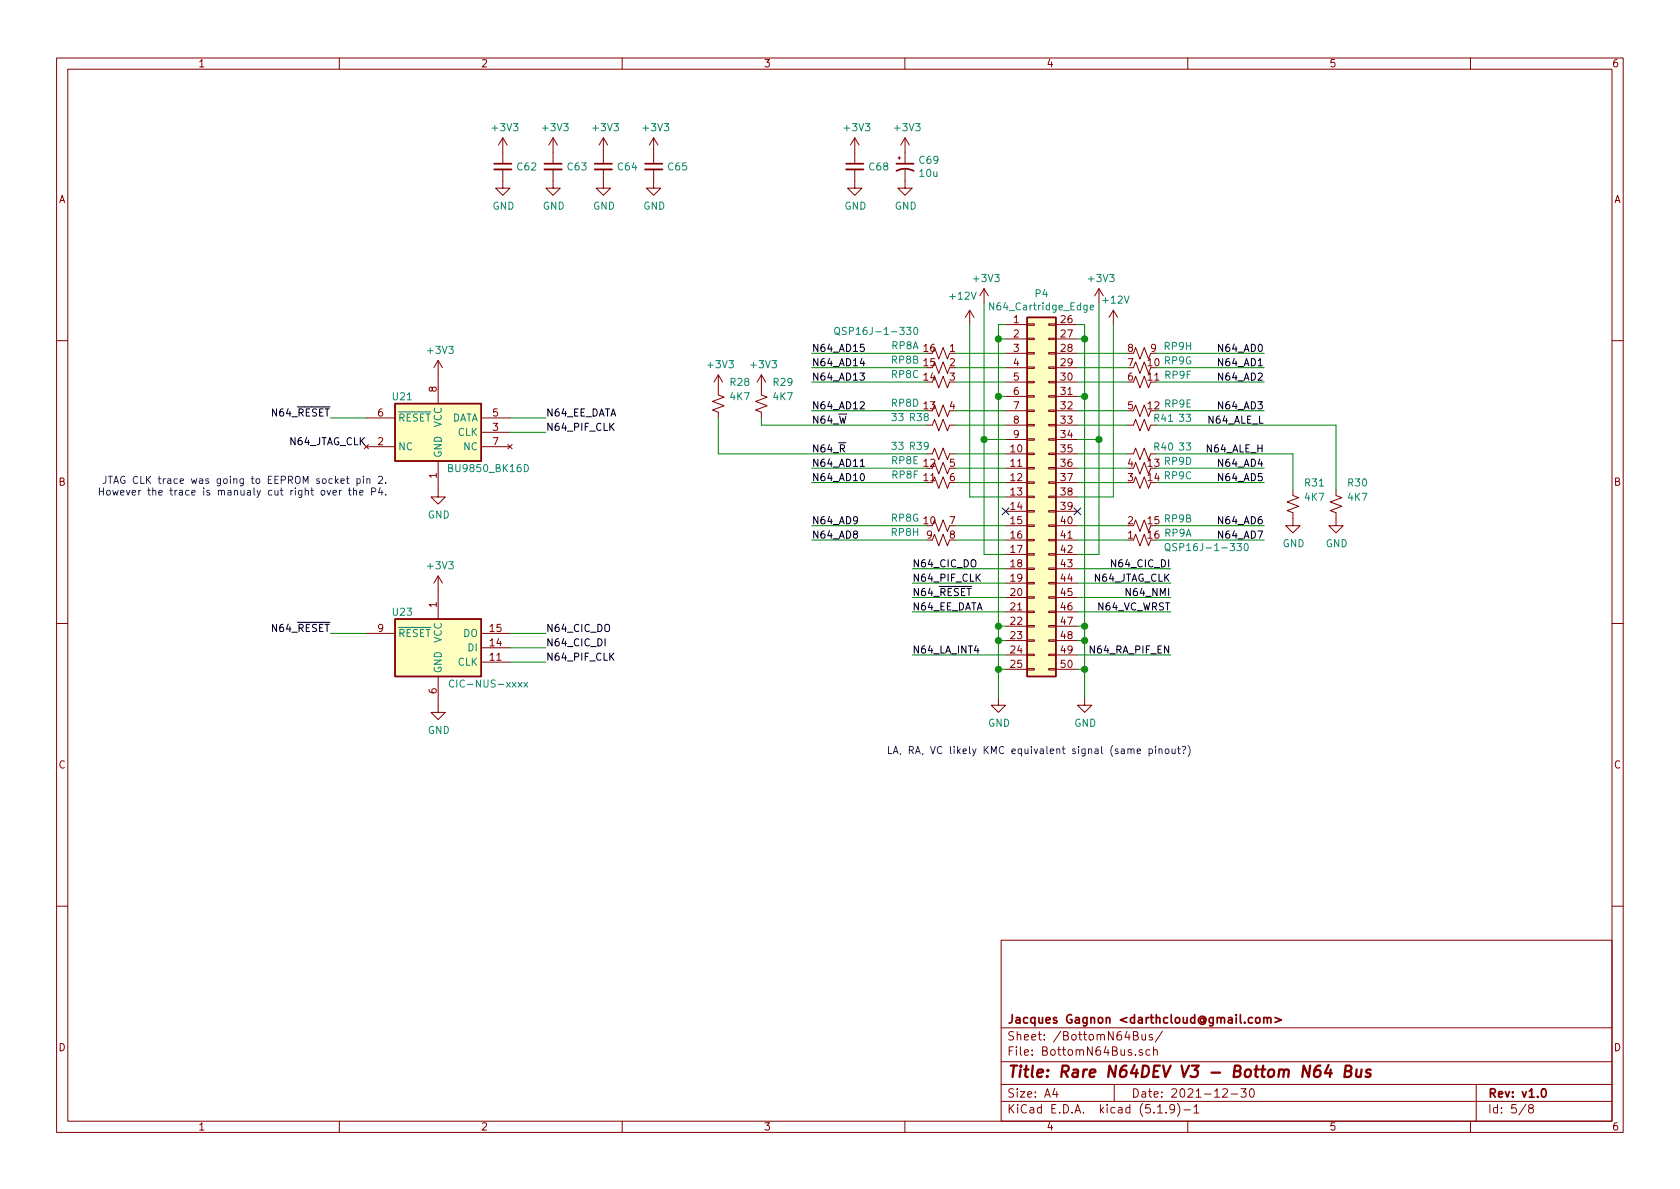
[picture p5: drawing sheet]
EESchema Schematic File Version 4
EELAYER 30 0
EELAYER END
$Descr A4 11693 8268
encoding utf-8
Sheet 5 8
Title "Rare N64DEV V3 - Bottom N64 Bus"
Date "2021-12-30"
Rev "v1.0"
Comp "Jacques Gagnon <darthcloud@gmail.com>"
Comment1 ""
Comment2 ""
Comment3 ""
Comment4 ""
$EndDescr
$Comp
L N64DEV:Conn_02x25_N64_Cartridge P4
U 1 1
P 7200 3450
F 0 "P4" H 7250 4867 50  0000 C CNN
F 1 "N64_Cartridge_Edge" H 7250 4776 50  0000 C CNN
F 2 "" H 7200 3450 50  0001 C CNN
F 3 "~" H 7200 3450 50  0001 C CNN
	1    7200 3450
	1    0    0    -1  
$EndComp
$Comp
L N64DEV:BU9850_BK16D U21
U 1 1
P 3050 3000
F 0 "U21" H 2800 3250 50  0000 C CNN
F 1 "BU9850_BK16D" H 3400 2750 50  0000 C CNN
F 2 "Package_DIP:DIP-8_W7.62mm_Socket" H 3050 3000 50  0001 C CNN
F 3 "" H 3050 3000 50  0001 C CNN
	1    3050 3000
	1    0    0    -1  
$EndComp
$Comp
L N64DEV:CIC-NUS-xxxx U23
U 1 1
P 3050 4500
F 0 "U23" H 2800 4750 50  0000 C CNN
F 1 "CIC-NUS-xxxx" H 3400 4250 50  0000 C CNN
F 2 "Package_DIP:DIP-16_W7.62mm_Socket" H 3050 4500 50  0001 C CNN
F 3 "" H 3050 4500 50  0001 C CNN
	1    3050 4500
	1    0    0    -1  
$EndComp
Wire Wire Line
	3550 2900 3800 2900
Wire Wire Line
	3550 3000 3800 3000
Wire Wire Line
	3550 4400 3800 4400
Wire Wire Line
	3550 4500 3800 4500
Wire Wire Line
	3550 4600 3800 4600
Wire Wire Line
	2300 4400 2550 4400
Wire Wire Line
	2300 2900 2550 2900
$Comp
L N64DEV:GND #PWR0143
U 1 1
P 6950 4850
F 0 "#PWR0143" H 6950 4600 50  0001 C CNN
F 1 "GND" H 6955 4677 50  0000 C CNN
F 2 "" H 6950 4850 50  0001 C CNN
F 3 "" H 6950 4850 50  0001 C CNN
	1    6950 4850
	1    0    0    -1  
$EndComp
Wire Wire Line
	7500 2250 7550 2250
$Comp
L N64DEV:GND #PWR0144
U 1 1
P 7550 4850
F 0 "#PWR0144" H 7550 4600 50  0001 C CNN
F 1 "GND" H 7555 4677 50  0000 C CNN
F 2 "" H 7550 4850 50  0001 C CNN
F 3 "" H 7550 4850 50  0001 C CNN
	1    7550 4850
	1    0    0    -1  
$EndComp
Wire Wire Line
	7500 2350 7550 2350
Wire Wire Line
	7500 4350 7550 4350
Wire Wire Line
	7500 4450 7550 4450
Wire Wire Line
	7500 4650 7550 4650
Wire Wire Line
	7500 2750 7550 2750
$Comp
L N64DEV:+3V3 #PWR0145
U 1 1
P 6850 2100
F 0 "#PWR0145" H 6850 1950 50  0001 C CNN
F 1 "+3V3" H 6865 2273 50  0000 C CNN
F 2 "" H 6850 2100 50  0001 C CNN
F 3 "" H 6850 2100 50  0001 C CNN
	1    6850 2100
	1    0    0    -1  
$EndComp
Wire Wire Line
	6850 3050 6850 2100
Wire Wire Line
	6850 3050 7000 3050
$Comp
L N64DEV:+3V3 #PWR0146
U 1 1
P 7650 2100
F 0 "#PWR0146" H 7650 1950 50  0001 C CNN
F 1 "+3V3" H 7665 2273 50  0000 C CNN
F 2 "" H 7650 2100 50  0001 C CNN
F 3 "" H 7650 2100 50  0001 C CNN
	1    7650 2100
	1    0    0    -1  
$EndComp
Wire Wire Line
	7650 3050 7650 2100
Wire Wire Line
	7500 3050 7650 3050
Wire Wire Line
	6850 3850 6850 3050
Wire Wire Line
	6850 3850 7000 3850
Connection ~ 6850 3050
Wire Wire Line
	7650 3850 7650 3050
Wire Wire Line
	7500 3850 7650 3850
Connection ~ 7650 3050
Text Label 5650 2450 0    50   ~ 0
N64_AD15
Text Label 5650 2550 0    50   ~ 0
N64_AD14
Text Label 5650 2650 0    50   ~ 0
N64_AD13
Text Label 5650 2850 0    50   ~ 0
N64_AD12
Text Label 5650 2950 0    50   ~ 0
N64_~W~
Text Label 5650 3150 0    50   ~ 0
N64_~R~
Text Label 5650 3250 0    50   ~ 0
N64_AD11
Text Label 5650 3350 0    50   ~ 0
N64_AD10
Text Label 5650 3650 0    50   ~ 0
N64_AD9
Text Label 5650 3750 0    50   ~ 0
N64_AD8
Text Label 6350 3950 0    50   ~ 0
N64_CIC_DO
Text Label 6350 4050 0    50   ~ 0
N64_PIF_CLK
Text Label 6350 4150 0    50   ~ 0
N64_~RESET~
Text Label 6350 4250 0    50   ~ 0
N64_EE_DATA
Text Label 6350 4550 0    50   ~ 0
N64_LA_INT4
Text Label 8150 4550 2    50   ~ 0
N64_RA_PIF_EN
Text Label 8150 4250 2    50   ~ 0
N64_VC_WRST
Text Label 8150 4150 2    50   ~ 0
N64_NMI
Text Label 8150 4050 2    50   ~ 0
N64_JTAG_CLK
Text Label 8150 3950 2    50   ~ 0
N64_CIC_DI
Text Label 8800 3750 2    50   ~ 0
N64_AD7
Text Label 8800 3650 2    50   ~ 0
N64_AD6
Text Label 8800 3350 2    50   ~ 0
N64_AD5
Text Label 8800 3250 2    50   ~ 0
N64_AD4
Text Label 8800 3150 2    50   ~ 0
N64_ALE_H
Text Label 8800 2850 2    50   ~ 0
N64_AD3
Text Label 8800 2950 2    50   ~ 0
N64_ALE_L
Text Label 8800 2650 2    50   ~ 0
N64_AD2
Text Label 8800 2550 2    50   ~ 0
N64_AD1
Text Label 8800 2450 2    50   ~ 0
N64_AD0
Wire Wire Line
	6950 2250 6950 2350
Wire Wire Line
	6950 2250 7000 2250
Connection ~ 6950 2350
Wire Wire Line
	6950 2350 7000 2350
Wire Wire Line
	6950 2350 6950 2750
Connection ~ 6950 2750
Wire Wire Line
	6950 2750 7000 2750
Wire Wire Line
	6950 2750 6950 4350
Connection ~ 6950 4350
Wire Wire Line
	6950 4350 7000 4350
Wire Wire Line
	6950 4350 6950 4450
Wire Wire Line
	6950 4450 7000 4450
Wire Wire Line
	6950 4650 6950 4850
Wire Wire Line
	6950 4650 7000 4650
Wire Wire Line
	7550 2350 7550 2250
Connection ~ 7550 2350
Wire Wire Line
	7550 2350 7550 2750
Connection ~ 7550 2750
Wire Wire Line
	7550 4350 7550 4450
Connection ~ 7550 4350
Connection ~ 7550 4450
Wire Wire Line
	7550 4650 7550 4850
Connection ~ 7550 4650
Wire Wire Line
	7550 4650 7550 4450
Wire Wire Line
	7550 4350 7550 2750
Wire Wire Line
	6950 4450 6950 4650
Connection ~ 6950 4450
Connection ~ 6950 4650
Wire Wire Line
	6350 3950 7000 3950
Wire Wire Line
	6350 4050 7000 4050
Wire Wire Line
	6350 4150 7000 4150
Wire Wire Line
	6350 4250 7000 4250
Wire Wire Line
	6350 4550 7000 4550
Wire Wire Line
	7500 4550 8150 4550
Wire Wire Line
	7500 4250 8150 4250
Wire Wire Line
	7500 4150 8150 4150
Wire Wire Line
	7500 4050 8150 4050
Wire Wire Line
	7500 3950 8150 3950
Text Label 3800 4500 0    50   ~ 0
N64_CIC_DI
Text Label 2550 3100 2    50   ~ 0
N64_JTAG_CLK
$Comp
L N64DEV:+12V #PWR0147
U 1 1
P 7750 2250
F 0 "#PWR0147" H 7750 2100 50  0001 C CNN
F 1 "+12V" H 7765 2423 50  0000 C CNN
F 2 "" H 7750 2250 50  0001 C CNN
F 3 "" H 7750 2250 50  0001 C CNN
	1    7750 2250
	1    0    0    -1  
$EndComp
Wire Wire Line
	7500 3450 7750 3450
$Comp
L N64DEV:+12V #PWR0148
U 1 1
P 6750 2250
F 0 "#PWR0148" H 6750 2100 50  0001 C CNN
F 1 "+12V" H 6700 2450 50  0000 C CNN
F 2 "" H 6750 2250 50  0001 C CNN
F 3 "" H 6750 2250 50  0001 C CNN
	1    6750 2250
	1    0    0    -1  
$EndComp
Wire Wire Line
	6750 3450 7000 3450
NoConn ~ 7500 3550
NoConn ~ 7000 3550
$Comp
L N64DEV:QSP16J RP9
U 1 1
P 7950 3750
F 0 "RP9" V 7900 4000 50  0000 C CNN
F 1 "QSP16J-1-330" V 8000 4200 50  0000 C CNN
F 2 "Package_SO:SSOP-16_3.9x4.9mm_P0.635mm" H 7950 3750 50  0001 C CNN
F 3 "~" H 7950 3750 50  0001 C CNN
	1    7950 3750
	0    1    1    0   
$EndComp
$Comp
L N64DEV:QSP16J RP9
U 8 1
P 7950 2450
F 0 "RP9" V 7900 2700 50  0000 C CNN
F 1 "QSP16J-1-330" V 7836 2450 50  0001 C CNN
F 2 "Package_SO:SSOP-16_3.9x4.9mm_P0.635mm" H 7950 2450 50  0001 C CNN
F 3 "~" H 7950 2450 50  0001 C CNN
	8    7950 2450
	0    1    1    0   
$EndComp
Wire Wire Line
	8050 2450 8800 2450
$Comp
L N64DEV:QSP16J RP9
U 7 1
P 7950 2550
F 0 "RP9" V 7900 2800 50  0000 C CNN
F 1 "QSP16J-1-330" V 7836 2550 50  0001 C CNN
F 2 "Package_SO:SSOP-16_3.9x4.9mm_P0.635mm" H 7950 2550 50  0001 C CNN
F 3 "~" H 7950 2550 50  0001 C CNN
	7    7950 2550
	0    1    1    0   
$EndComp
Wire Wire Line
	8050 2550 8800 2550
$Comp
L N64DEV:QSP16J RP9
U 6 1
P 7950 2650
F 0 "RP9" V 7900 2900 50  0000 C CNN
F 1 "QSP16J-1-330" V 7836 2650 50  0001 C CNN
F 2 "Package_SO:SSOP-16_3.9x4.9mm_P0.635mm" H 7950 2650 50  0001 C CNN
F 3 "~" H 7950 2650 50  0001 C CNN
	6    7950 2650
	0    1    1    0   
$EndComp
$Comp
L N64DEV:QSP16J RP9
U 5 1
P 7950 2850
F 0 "RP9" V 7900 3100 50  0000 C CNN
F 1 "QSP16J-1-330" V 7836 2850 50  0001 C CNN
F 2 "Package_SO:SSOP-16_3.9x4.9mm_P0.635mm" H 7950 2850 50  0001 C CNN
F 3 "~" H 7950 2850 50  0001 C CNN
	5    7950 2850
	0    1    1    0   
$EndComp
$Comp
L N64DEV:QSP16J RP9
U 4 1
P 7950 3250
F 0 "RP9" V 7900 3500 50  0000 C CNN
F 1 "QSP16J-1-330" H 8038 3205 50  0001 L CNN
F 2 "Package_SO:SSOP-16_3.9x4.9mm_P0.635mm" H 7950 3250 50  0001 C CNN
F 3 "~" H 7950 3250 50  0001 C CNN
	4    7950 3250
	0    1    1    0   
$EndComp
$Comp
L N64DEV:QSP16J RP9
U 3 1
P 7950 3350
F 0 "RP9" V 7900 3600 50  0000 C CNN
F 1 "QSP16J-1-330" H 8038 3305 50  0001 L CNN
F 2 "Package_SO:SSOP-16_3.9x4.9mm_P0.635mm" H 7950 3350 50  0001 C CNN
F 3 "~" H 7950 3350 50  0001 C CNN
	3    7950 3350
	0    1    1    0   
$EndComp
$Comp
L N64DEV:QSP16J RP9
U 2 1
P 7950 3650
F 0 "RP9" V 7900 3900 50  0000 C CNN
F 1 "QSP16J-1-330" H 8038 3605 50  0001 L CNN
F 2 "Package_SO:SSOP-16_3.9x4.9mm_P0.635mm" H 7950 3650 50  0001 C CNN
F 3 "~" H 7950 3650 50  0001 C CNN
	2    7950 3650
	0    1    1    0   
$EndComp
$Comp
L N64DEV:R_Small_US R41
U 1 1
P 7950 2950
F 0 "R41" V 7900 3100 50  0000 C CNN
F 1 "33" V 7900 3250 50  0000 C CNN
F 2 "" H 7950 2950 50  0001 C CNN
F 3 "~" H 7950 2950 50  0001 C CNN
	1    7950 2950
	0    1    1    0   
$EndComp
Wire Wire Line
	8050 2850 8800 2850
Wire Wire Line
	8050 2650 8800 2650
$Comp
L N64DEV:R_Small_US R40
U 1 1
P 7950 3150
F 0 "R40" V 7900 3300 50  0000 C CNN
F 1 "33" V 7900 3450 50  0000 C CNN
F 2 "" H 7950 3150 50  0001 C CNN
F 3 "~" H 7950 3150 50  0001 C CNN
	1    7950 3150
	0    1    1    0   
$EndComp
Wire Wire Line
	7750 2250 7750 3450
Wire Wire Line
	6750 3450 6750 2250
Wire Wire Line
	7500 2450 7850 2450
Wire Wire Line
	7500 2550 7850 2550
Wire Wire Line
	7500 2650 7850 2650
Wire Wire Line
	7500 2850 7850 2850
Wire Wire Line
	7500 2950 7850 2950
Wire Wire Line
	7500 3150 7850 3150
Wire Wire Line
	7500 3250 7850 3250
Wire Wire Line
	7500 3350 7850 3350
Wire Wire Line
	8050 3250 8800 3250
Wire Wire Line
	8050 3350 8800 3350
Wire Wire Line
	8050 3650 8800 3650
Wire Wire Line
	8050 3750 8800 3750
Wire Wire Line
	7850 3650 7500 3650
Wire Wire Line
	7850 3750 7500 3750
$Comp
L N64DEV:QSP16J RP8
U 1 1
P 6550 2450
F 0 "RP8" V 6600 2700 50  0000 C CNN
F 1 "QSP16J-1-330" V 6700 2900 50  0000 C CNN
F 2 "Package_SO:SSOP-16_3.9x4.9mm_P0.635mm" H 6550 2450 50  0001 C CNN
F 3 "~" H 6550 2450 50  0001 C CNN
	1    6550 2450
	0    -1   -1   0   
$EndComp
$Comp
L N64DEV:QSP16J RP8
U 8 1
P 6550 3750
F 0 "RP8" V 6600 4000 50  0000 C CNN
F 1 "QSP16J-1-330" V 6436 3750 50  0001 C CNN
F 2 "Package_SO:SSOP-16_3.9x4.9mm_P0.635mm" H 6550 3750 50  0001 C CNN
F 3 "~" H 6550 3750 50  0001 C CNN
	8    6550 3750
	0    -1   -1   0   
$EndComp
$Comp
L N64DEV:QSP16J RP8
U 7 1
P 6550 3650
F 0 "RP8" V 6600 3900 50  0000 C CNN
F 1 "QSP16J-1-330" V 6436 3650 50  0001 C CNN
F 2 "Package_SO:SSOP-16_3.9x4.9mm_P0.635mm" H 6550 3650 50  0001 C CNN
F 3 "~" H 6550 3650 50  0001 C CNN
	7    6550 3650
	0    -1   -1   0   
$EndComp
$Comp
L N64DEV:QSP16J RP8
U 6 1
P 6550 3350
F 0 "RP8" V 6600 3600 50  0000 C CNN
F 1 "QSP16J-1-330" V 6436 3350 50  0001 C CNN
F 2 "Package_SO:SSOP-16_3.9x4.9mm_P0.635mm" H 6550 3350 50  0001 C CNN
F 3 "~" H 6550 3350 50  0001 C CNN
	6    6550 3350
	0    -1   -1   0   
$EndComp
$Comp
L N64DEV:QSP16J RP8
U 5 1
P 6550 3250
F 0 "RP8" V 6600 3500 50  0000 C CNN
F 1 "QSP16J-1-330" V 6436 3250 50  0001 C CNN
F 2 "Package_SO:SSOP-16_3.9x4.9mm_P0.635mm" H 6550 3250 50  0001 C CNN
F 3 "~" H 6550 3250 50  0001 C CNN
	5    6550 3250
	0    -1   -1   0   
$EndComp
$Comp
L N64DEV:QSP16J RP8
U 4 1
P 6550 2850
F 0 "RP8" V 6600 3100 50  0000 C CNN
F 1 "QSP16J-1-330" H 6638 2805 50  0001 L CNN
F 2 "Package_SO:SSOP-16_3.9x4.9mm_P0.635mm" H 6550 2850 50  0001 C CNN
F 3 "~" H 6550 2850 50  0001 C CNN
	4    6550 2850
	0    -1   -1   0   
$EndComp
$Comp
L N64DEV:QSP16J RP8
U 3 1
P 6550 2650
F 0 "RP8" V 6600 2900 50  0000 C CNN
F 1 "QSP16J-1-330" H 6638 2605 50  0001 L CNN
F 2 "Package_SO:SSOP-16_3.9x4.9mm_P0.635mm" H 6550 2650 50  0001 C CNN
F 3 "~" H 6550 2650 50  0001 C CNN
	3    6550 2650
	0    -1   -1   0   
$EndComp
$Comp
L N64DEV:QSP16J RP8
U 2 1
P 6550 2550
F 0 "RP8" V 6600 2800 50  0000 C CNN
F 1 "QSP16J-1-330" H 6638 2505 50  0001 L CNN
F 2 "Package_SO:SSOP-16_3.9x4.9mm_P0.635mm" H 6550 2550 50  0001 C CNN
F 3 "~" H 6550 2550 50  0001 C CNN
	2    6550 2550
	0    -1   -1   0   
$EndComp
$Comp
L N64DEV:R_Small_US R39
U 1 1
P 6550 3150
F 0 "R39" V 6600 3300 50  0000 C CNN
F 1 "33" V 6600 3450 50  0000 C CNN
F 2 "" H 6550 3150 50  0001 C CNN
F 3 "~" H 6550 3150 50  0001 C CNN
	1    6550 3150
	0    -1   -1   0   
$EndComp
$Comp
L N64DEV:R_Small_US R38
U 1 1
P 6550 2950
F 0 "R38" V 6600 3100 50  0000 C CNN
F 1 "33" V 6600 3250 50  0000 C CNN
F 2 "" H 6550 2950 50  0001 C CNN
F 3 "~" H 6550 2950 50  0001 C CNN
	1    6550 2950
	0    -1   -1   0   
$EndComp
Wire Wire Line
	7000 3750 6650 3750
Wire Wire Line
	7000 3650 6650 3650
Wire Wire Line
	7000 3350 6650 3350
Wire Wire Line
	7000 3250 6650 3250
Wire Wire Line
	7000 3150 6650 3150
Wire Wire Line
	7000 2950 6650 2950
Wire Wire Line
	7000 2850 6650 2850
Wire Wire Line
	7000 2650 6650 2650
Wire Wire Line
	6650 2550 7000 2550
Wire Wire Line
	6650 2450 7000 2450
Wire Wire Line
	5650 2450 6450 2450
Wire Wire Line
	5650 2550 6450 2550
Wire Wire Line
	5650 2650 6450 2650
Wire Wire Line
	5650 2850 6450 2850
Wire Wire Line
	5650 3250 6450 3250
Wire Wire Line
	5650 3350 6450 3350
Wire Wire Line
	5650 3650 6450 3650
Wire Wire Line
	5650 3750 6450 3750
Text Label 3800 4400 0    50   ~ 0
N64_CIC_DO
Text Label 3800 3000 0    50   ~ 0
N64_PIF_CLK
Text Label 3800 4600 0    50   ~ 0
N64_PIF_CLK
Text Label 2300 2900 2    50   ~ 0
N64_~RESET~
Text Label 2300 4400 2    50   ~ 0
N64_~RESET~
Text Label 3800 2900 0    50   ~ 0
N64_EE_DATA
Text Notes 8300 5250 2    50   ~ 0
LA, RA, VC likely KMC equivalent signal (same pinout?)
$Comp
L N64DEV:+3V3 #PWR0149
U 1 1
P 3050 2600
F 0 "#PWR0149" H 3050 2450 50  0001 C CNN
F 1 "+3V3" H 3065 2773 50  0000 C CNN
F 2 "" H 3050 2600 50  0001 C CNN
F 3 "" H 3050 2600 50  0001 C CNN
	1    3050 2600
	1    0    0    -1  
$EndComp
$Comp
L N64DEV:+3V3 #PWR0150
U 1 1
P 3050 4100
F 0 "#PWR0150" H 3050 3950 50  0001 C CNN
F 1 "+3V3" H 3065 4273 50  0000 C CNN
F 2 "" H 3050 4100 50  0001 C CNN
F 3 "" H 3050 4100 50  0001 C CNN
	1    3050 4100
	1    0    0    -1  
$EndComp
$Comp
L N64DEV:GND #PWR0151
U 1 1
P 3050 4900
F 0 "#PWR0151" H 3050 4650 50  0001 C CNN
F 1 "GND" H 3055 4727 50  0000 C CNN
F 2 "" H 3050 4900 50  0001 C CNN
F 3 "" H 3050 4900 50  0001 C CNN
	1    3050 4900
	1    0    0    -1  
$EndComp
$Comp
L N64DEV:GND #PWR0152
U 1 1
P 3050 3400
F 0 "#PWR0152" H 3050 3150 50  0001 C CNN
F 1 "GND" H 3055 3227 50  0000 C CNN
F 2 "" H 3050 3400 50  0001 C CNN
F 3 "" H 3050 3400 50  0001 C CNN
	1    3050 3400
	1    0    0    -1  
$EndComp
Text Notes 2700 3450 2    50   ~ 0
JTAG CLK trace was going to EEPROM socket pin 2.\nHowever the trace is manualy cut right over the P4.
$Comp
L N64DEV:CP1_Small C69
U 1 1
P 6300 1150
F 0 "C69" H 6391 1196 50  0000 L CNN
F 1 "10u" H 6391 1105 50  0000 L CNN
F 2 "" H 6300 1150 50  0001 C CNN
F 3 "~" H 6300 1150 50  0001 C CNN
	1    6300 1150
	1    0    0    -1  
$EndComp
$Comp
L N64DEV:GND #PWR0153
U 1 1
P 6300 1250
F 0 "#PWR0153" H 6300 1000 50  0001 C CNN
F 1 "GND" H 6305 1077 50  0000 C CNN
F 2 "" H 6300 1250 50  0001 C CNN
F 3 "" H 6300 1250 50  0001 C CNN
	1    6300 1250
	1    0    0    -1  
$EndComp
$Comp
L N64DEV:+3V3 #PWR0154
U 1 1
P 6300 1050
F 0 "#PWR0154" H 6300 900 50  0001 C CNN
F 1 "+3V3" H 6315 1223 50  0000 C CNN
F 2 "" H 6300 1050 50  0001 C CNN
F 3 "" H 6300 1050 50  0001 C CNN
	1    6300 1050
	1    0    0    -1  
$EndComp
$Comp
L N64DEV:C_Small C62
U 1 1
P 3500 1150
F 0 "C62" H 3592 1150 50  0000 L CNN
F 1 "~" H 3592 1105 50  0000 L CNN
F 2 "" H 3500 1150 50  0001 C CNN
F 3 "~" H 3500 1150 50  0001 C CNN
	1    3500 1150
	1    0    0    -1  
$EndComp
$Comp
L N64DEV:C_Small C63
U 1 1
P 3850 1150
F 0 "C63" H 3942 1150 50  0000 L CNN
F 1 "~" H 3942 1105 50  0000 L CNN
F 2 "" H 3850 1150 50  0001 C CNN
F 3 "~" H 3850 1150 50  0001 C CNN
	1    3850 1150
	1    0    0    -1  
$EndComp
$Comp
L N64DEV:C_Small C64
U 1 1
P 4200 1150
F 0 "C64" H 4292 1150 50  0000 L CNN
F 1 "~" H 4292 1105 50  0000 L CNN
F 2 "" H 4200 1150 50  0001 C CNN
F 3 "~" H 4200 1150 50  0001 C CNN
	1    4200 1150
	1    0    0    -1  
$EndComp
$Comp
L N64DEV:C_Small C68
U 1 1
P 5950 1150
F 0 "C68" H 6042 1150 50  0000 L CNN
F 1 "~" H 6042 1105 50  0000 L CNN
F 2 "" H 5950 1150 50  0001 C CNN
F 3 "~" H 5950 1150 50  0001 C CNN
	1    5950 1150
	1    0    0    -1  
$EndComp
$Comp
L N64DEV:GND #PWR0155
U 1 1
P 4200 1250
F 0 "#PWR0155" H 4200 1000 50  0001 C CNN
F 1 "GND" H 4205 1077 50  0000 C CNN
F 2 "" H 4200 1250 50  0001 C CNN
F 3 "" H 4200 1250 50  0001 C CNN
	1    4200 1250
	1    0    0    -1  
$EndComp
$Comp
L N64DEV:GND #PWR0156
U 1 1
P 3850 1250
F 0 "#PWR0156" H 3850 1000 50  0001 C CNN
F 1 "GND" H 3855 1077 50  0000 C CNN
F 2 "" H 3850 1250 50  0001 C CNN
F 3 "" H 3850 1250 50  0001 C CNN
	1    3850 1250
	1    0    0    -1  
$EndComp
$Comp
L N64DEV:GND #PWR0157
U 1 1
P 3500 1250
F 0 "#PWR0157" H 3500 1000 50  0001 C CNN
F 1 "GND" H 3505 1077 50  0000 C CNN
F 2 "" H 3500 1250 50  0001 C CNN
F 3 "" H 3500 1250 50  0001 C CNN
	1    3500 1250
	1    0    0    -1  
$EndComp
$Comp
L N64DEV:+3V3 #PWR0158
U 1 1
P 5950 1050
F 0 "#PWR0158" H 5950 900 50  0001 C CNN
F 1 "+3V3" H 5965 1223 50  0000 C CNN
F 2 "" H 5950 1050 50  0001 C CNN
F 3 "" H 5950 1050 50  0001 C CNN
	1    5950 1050
	1    0    0    -1  
$EndComp
$Comp
L N64DEV:+3V3 #PWR0159
U 1 1
P 4200 1050
F 0 "#PWR0159" H 4200 900 50  0001 C CNN
F 1 "+3V3" H 4215 1223 50  0000 C CNN
F 2 "" H 4200 1050 50  0001 C CNN
F 3 "" H 4200 1050 50  0001 C CNN
	1    4200 1050
	1    0    0    -1  
$EndComp
$Comp
L N64DEV:+3V3 #PWR0160
U 1 1
P 3850 1050
F 0 "#PWR0160" H 3850 900 50  0001 C CNN
F 1 "+3V3" H 3865 1223 50  0000 C CNN
F 2 "" H 3850 1050 50  0001 C CNN
F 3 "" H 3850 1050 50  0001 C CNN
	1    3850 1050
	1    0    0    -1  
$EndComp
$Comp
L N64DEV:+3V3 #PWR0161
U 1 1
P 3500 1050
F 0 "#PWR0161" H 3500 900 50  0001 C CNN
F 1 "+3V3" H 3515 1223 50  0000 C CNN
F 2 "" H 3500 1050 50  0001 C CNN
F 3 "" H 3500 1050 50  0001 C CNN
	1    3500 1050
	1    0    0    -1  
$EndComp
$Comp
L N64DEV:GND #PWR0162
U 1 1
P 5950 1250
F 0 "#PWR0162" H 5950 1000 50  0001 C CNN
F 1 "GND" H 5955 1077 50  0000 C CNN
F 2 "" H 5950 1250 50  0001 C CNN
F 3 "" H 5950 1250 50  0001 C CNN
	1    5950 1250
	1    0    0    -1  
$EndComp
$Comp
L N64DEV:C_Small C65
U 1 1
P 4550 1150
F 0 "C65" H 4642 1150 50  0000 L CNN
F 1 "~" H 4642 1105 50  0000 L CNN
F 2 "" H 4550 1150 50  0001 C CNN
F 3 "~" H 4550 1150 50  0001 C CNN
	1    4550 1150
	1    0    0    -1  
$EndComp
$Comp
L N64DEV:GND #PWR0163
U 1 1
P 4550 1250
F 0 "#PWR0163" H 4550 1000 50  0001 C CNN
F 1 "GND" H 4555 1077 50  0000 C CNN
F 2 "" H 4550 1250 50  0001 C CNN
F 3 "" H 4550 1250 50  0001 C CNN
	1    4550 1250
	1    0    0    -1  
$EndComp
$Comp
L N64DEV:+3V3 #PWR0164
U 1 1
P 4550 1050
F 0 "#PWR0164" H 4550 900 50  0001 C CNN
F 1 "+3V3" H 4565 1223 50  0000 C CNN
F 2 "" H 4550 1050 50  0001 C CNN
F 3 "" H 4550 1050 50  0001 C CNN
	1    4550 1050
	1    0    0    -1  
$EndComp
$Comp
L N64DEV:R_Small_US R31
U 1 1
P 9000 3500
F 0 "R31" H 9150 3650 50  0000 C CNN
F 1 "4K7" H 9150 3550 50  0000 C CNN
F 2 "" H 9000 3500 50  0001 C CNN
F 3 "~" H 9000 3500 50  0001 C CNN
	1    9000 3500
	1    0    0    -1  
$EndComp
$Comp
L N64DEV:GND #PWR0165
U 1 1
P 9000 3600
F 0 "#PWR0165" H 9000 3350 50  0001 C CNN
F 1 "GND" H 9005 3427 50  0000 C CNN
F 2 "" H 9000 3600 50  0001 C CNN
F 3 "" H 9000 3600 50  0001 C CNN
	1    9000 3600
	1    0    0    -1  
$EndComp
Wire Wire Line
	8050 3150 9000 3150
Wire Wire Line
	9000 3150 9000 3400
$Comp
L N64DEV:R_Small_US R30
U 1 1
P 9300 3500
F 0 "R30" H 9450 3650 50  0000 C CNN
F 1 "4K7" H 9450 3550 50  0000 C CNN
F 2 "" H 9300 3500 50  0001 C CNN
F 3 "~" H 9300 3500 50  0001 C CNN
	1    9300 3500
	1    0    0    -1  
$EndComp
$Comp
L N64DEV:GND #PWR0166
U 1 1
P 9300 3600
F 0 "#PWR0166" H 9300 3350 50  0001 C CNN
F 1 "GND" H 9305 3427 50  0000 C CNN
F 2 "" H 9300 3600 50  0001 C CNN
F 3 "" H 9300 3600 50  0001 C CNN
	1    9300 3600
	1    0    0    -1  
$EndComp
Wire Wire Line
	9300 2950 9300 3400
Wire Wire Line
	8050 2950 9300 2950
$Comp
L N64DEV:R_Small_US R29
U 1 1
P 5300 2800
F 0 "R29" H 5450 2950 50  0000 C CNN
F 1 "4K7" H 5450 2850 50  0000 C CNN
F 2 "" H 5300 2800 50  0001 C CNN
F 3 "~" H 5300 2800 50  0001 C CNN
	1    5300 2800
	1    0    0    -1  
$EndComp
$Comp
L N64DEV:R_Small_US R28
U 1 1
P 5000 2800
F 0 "R28" H 5150 2950 50  0000 C CNN
F 1 "4K7" H 5150 2850 50  0000 C CNN
F 2 "" H 5000 2800 50  0001 C CNN
F 3 "~" H 5000 2800 50  0001 C CNN
	1    5000 2800
	1    0    0    -1  
$EndComp
$Comp
L N64DEV:+3V3 #PWR0167
U 1 1
P 5300 2700
F 0 "#PWR0167" H 5300 2550 50  0001 C CNN
F 1 "+3V3" H 5315 2873 50  0000 C CNN
F 2 "" H 5300 2700 50  0001 C CNN
F 3 "" H 5300 2700 50  0001 C CNN
	1    5300 2700
	1    0    0    -1  
$EndComp
$Comp
L N64DEV:+3V3 #PWR0168
U 1 1
P 5000 2700
F 0 "#PWR0168" H 5000 2550 50  0001 C CNN
F 1 "+3V3" H 5015 2873 50  0000 C CNN
F 2 "" H 5000 2700 50  0001 C CNN
F 3 "" H 5000 2700 50  0001 C CNN
	1    5000 2700
	1    0    0    -1  
$EndComp
Wire Wire Line
	5300 2950 5300 2900
Wire Wire Line
	5300 2950 6450 2950
Wire Wire Line
	5000 3150 5000 2900
Wire Wire Line
	5000 3150 6450 3150
$EndSCHEMATC
